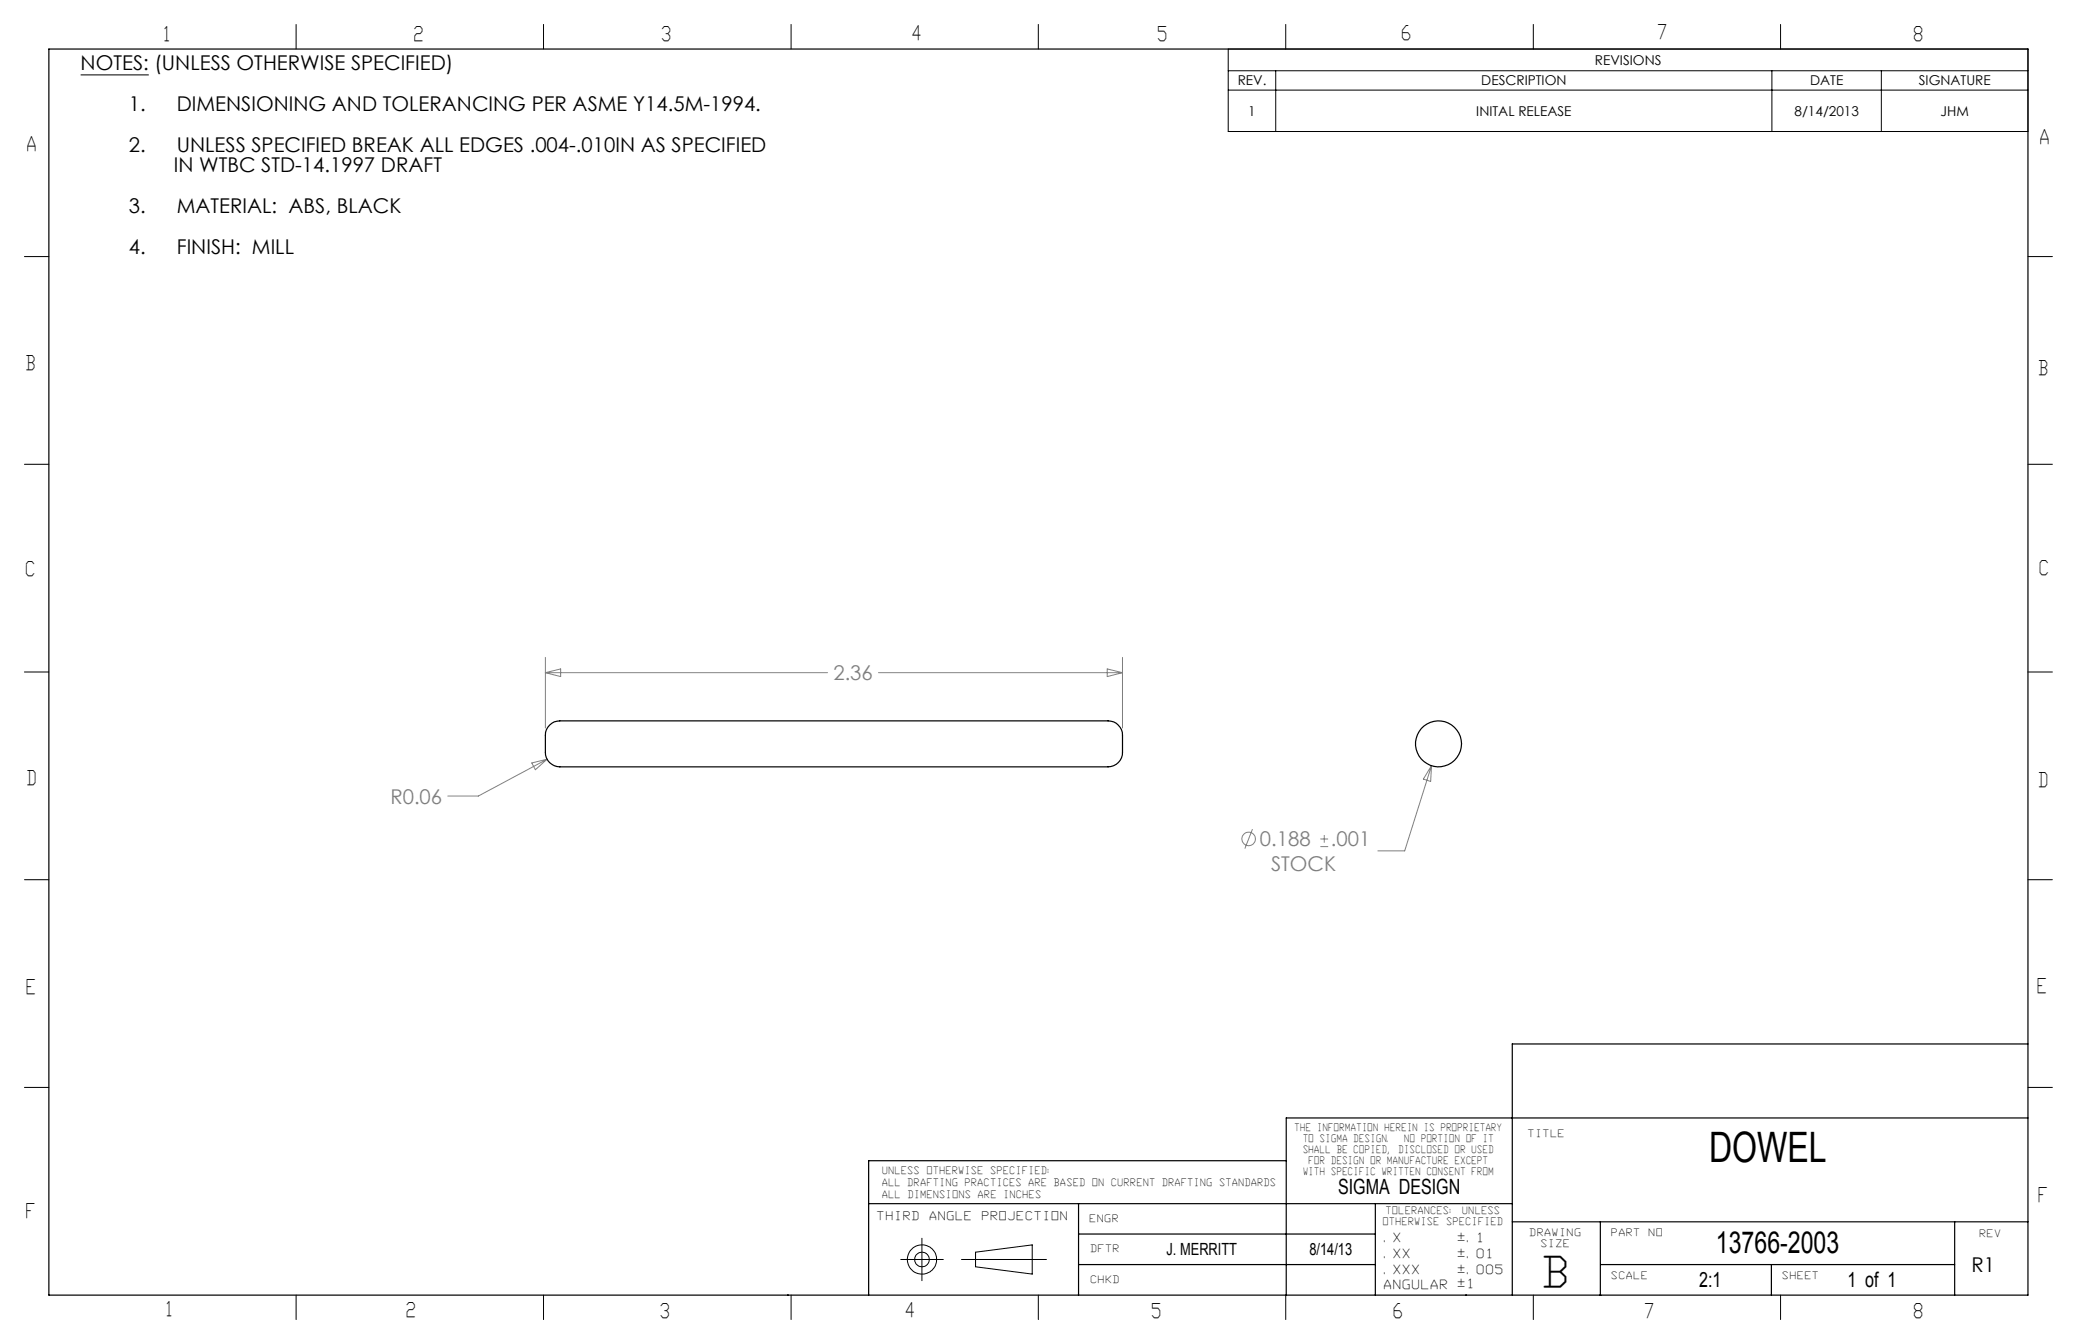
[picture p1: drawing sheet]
<svg xmlns="http://www.w3.org/2000/svg" width="432mm" height="279mm" viewBox="0 0 432 279" stroke-linecap="round" stroke-linejoin="round" font-family="sans-serif">
<g fill="none" stroke="#808080" stroke-width=".21">
<path d="M113.4 136.7v14.6M113.4 139.8h58.6M113.4 139.8l3.2-.7v1.6zM182.6 139.8h50.8M230.2 139.1l3.2 .7-3.2 .9zM233.4 136.7v14.6M110.6 158.6l3.1-.8-2.4 2.2zM113.7 157.8l-14.3 7.7h-6.3M297.6 159.2l-5.6 17.7h-5.5M297.6 159.2l-.2 3.3-1.5-.5zM260.4 172.4l-1.6 4M274.5 176h1.6"/>
<path d="M274.5 174.4h1.6M275.3 173.6v1.6"/>
<circle cx="259.6" cy="174.4" r="1.4"/>
</g>
<g fill="none" stroke="#000" stroke-width=".21">
<path d="M16.8 15.6h14.1M61.6 5.1v5.1M113 5.1v5.1M164.5 5.1v5.1M215.9 5.1v5.1M255.3 10.2h166.3v17.1h-166.3zM255.3 14.7h166.3M255.3 18.7h166.3M265.2 14.7v12.6M267.3 5.1v5.1M318.8 5.1v5.1M368.4 14.7v12.6"/>
<path d="M370.2 5.1v5.1M391.1 14.7v12.6M5.1 53.3h5.1M421.6 53.3h5.1M5.1 96.5h5.1M421.6 96.5h5.1M5.1 139.7h5.1M421.6 139.7h5.1M5.1 182.9h5.1M421.6 182.9h5.1M5.1 226.1h5.1M421.6 226.1h5.1"/>
<path d="M191.7 257.4v8.8M61.6 269.2v5.1M113 269.2v5.1M164.5 269.2v5.1M187.3 261.8h8.8M199.9 261.8h17.7M202.8 260.3l11.8-1.5v6.1l-11.8-1.6zM215.9 269.2v5.1M267.3 269.2v5.1M318.8 269.2v5.1M370.2 269.2v5.1"/>
<circle cx="191.7" cy="261.8" r="3.1"/>
<circle cx="191.7" cy="261.8" r="1.52"/>
</g>
<g fill="none" stroke="#000" stroke-width=".25">
<path d="M10.2 10.2h411.4v259h-411.4zM114.3 150.7a2.73 2.73 0 0 1 2.1-.8h114a3.2 3.2 0 0 1 3 3.8v1.4a5.5 5.5 0 0 1-.5 3 3.1 3.1 0 0 1-2.5 1.3h-114a3.2 3.2 0 0 1-3-3.9v-1.3a5.5 5.5 0 0 1 .5-3zM421.6 217h-107.2v52.2M421.6 232.4h-154.2v36.8M180.6 250.2h133.8M224.2 250.2v19M224.2 256.5h61.7M267.4 241.3h-86.8v27.9M285.9 250.2v19M314.4 254h107.2M332.7 254v15.2M406.4 254v15.2"/>
<path d="M224.2 262.9h61.7M332.7 262.9h73.7M368.3 262.9v6.3"/>
<circle cx="299.1" cy="154.6" r="4.8"/>
</g>
<g font-size="8.7">
<text x="355.3" y="241.6">DOWEL</text>
<text x="321.2" y="267.5">B</text>
</g>
<text font-size="6.3" x="356.7" y="260.6">13766-2003</text>
<g font-size="4.4">
<text x="278.2" y="248.2">SIGMA DESIGN</text>
<text x="353.3" y="267.6">2:1</text>
<text x="384.1" y="267.6">1 of 1</text>
</g>
<g font-size="4.2">
<text x="34" y="8.6">1</text>
<text x="86.3" y="8.4">2</text>
<text x="137.7" y="8.4">3</text>
<text x="189.8" y="8.3">4</text>
<text x="240.8" y="8.4">5</text>
<text x="291.5" y="8.3">6</text>
<text x="344.8" y="8.1">7</text>
<text x="398" y="8.6">8</text>
<text x="16.8" y="14.7">NOTES: (UNLESS OTHERWISE SPECIFIED)</text>
<text x="26.8" y="23.1">1.</text>
<text x="36.8" y="23.1">DIMENSIONING AND TOLERANCING PER ASME Y14.5M-1994.</text>
<text x="424.2" y="29.9">A</text>
<text x="5.8" y="31.4">A</text>
<text x="26.8" y="31.6">2.</text>
<text x="36.1" y="35.8">IN WTBC STD-14.1997 DRAFT</text>
<text x="36.8" y="31.6">UNLESS SPECIFIED BREAK ALL EDGES .004-.010IN AS SPECIFIED</text>
<text x="26.8" y="44.3">3.</text>
<text x="36.8" y="44.3">MATERIAL: ABS, BLACK</text>
<text x="26.8" y="52.8">4.</text>
<text x="36.8" y="52.8">FINISH: MILL</text>
<text x="5.6" y="76.9">B</text>
<text x="424" y="77.9">B</text>
<text x="5.5" y="119.8">C</text>
<text x="424.1" y="119.5">C</text>
<text x="5.8" y="163.2">D</text>
<text x="424" y="163.7">D</text>
<text x="5.6" y="206.7">E</text>
<text x="423.7" y="206.5">E</text>
<text x="423.9" y="249.8">F</text>
<text x="5.6" y="253.2">F</text>
<text x="409.9" y="264.3">R1</text>
<text x="34.4" y="273.6">1</text>
<text x="84.6" y="273.7">2</text>
<text x="137.4" y="273.9">3</text>
<text x="188.4" y="273.7">4</text>
<text x="239.6" y="273.9">5</text>
<text x="289.9" y="273.9">6</text>
<text x="342.1" y="273.9">7</text>
<text x="398" y="273.9">8</text>
</g>
<g font-size="4.2" fill="#808080">
<text x="173.3" y="141.4">2.36</text>
<text x="81.2" y="167.1">R0.06</text>
<text x="261.9" y="175.9">0.188</text>
<text x="276.7" y="175.9">.001</text>
<text x="264.3" y="181">STOCK</text>
</g>
<g font-size="3.5">
<text x="242.5" y="261">J. MERRITT</text>
<text x="272.2" y="261">8/14/13</text>
</g>
<g font-size="2.8">
<text x="257.3" y="17.8">REV.</text>
<text x="308" y="17.8">DESCRIPTION</text>
<text x="331.6" y="13.5">REVISIONS</text>
<text x="376.3" y="17.8">DATE</text>
<text x="398.9" y="17.8">SIGNATURE</text>
<text x="259.5" y="24.1">1</text>
<text x="306.9" y="24.1">INITAL RELEASE</text>
<text x="373.1" y="24.1">8/14/2013</text>
<text x="403.5" y="24.1">JHM</text>
</g>
<g font-size="2.6">
<text x="287.8" y="261.5">.XX</text>
<text x="287.8" y="258.3">.X</text>
<text x="303.2" y="261.5">±.01</text>
<text x="303.2" y="258.3">±.1</text>
<text x="287.8" y="268">ANGULAR ±1</text>
<text x="287.8" y="264.8">.XXX</text>
<text x="303.2" y="264.8">±.005</text>
</g>
<g font-size="2.4">
<text x="182.5" y="253.7">THIRD</text>
<text x="193.3" y="253.7">ANGLE</text>
<text x="204.2" y="253.7">PROJECTION</text>
</g>
<g font-size="2.1">
<text x="269.3" y="235.2">THE INFORMATION HEREIN IS PROPRIETARY</text>
<text x="271" y="237.5">TO SIGMA DESIGN.</text>
<text x="271" y="239.8">SHALL BE COPIED, DISCLOSED OR USED</text>
<text x="292.1" y="237.5">NO PORTION OF IT</text>
<text x="317.8" y="236.4">TITLE</text>
<text x="183.5" y="244.1">UNLESS OTHERWISE SPECIFIED:</text>
<text x="271" y="244.3">WITH SPECIFIC WRITTEN CONSENT FROM</text>
<text x="272.2" y="242.1">FOR DESIGN OR MANUFACTURE EXCEPT</text>
<text x="183.5" y="246.6">ALL DRAFTING PRACTICES ARE BASED ON CURRENT DRAFTING STANDARDS</text>
<text x="183.5" y="249">ALL DIMENSIONS ARE INCHES</text>
<text x="226.7" y="254.1">ENGR</text>
<text x="287.6" y="254.7">OTHERWISE SPECIFIED</text>
<text x="288.3" y="252.4">TOLERANCES: UNLESS</text>
<text x="318.1" y="257">DRAWING</text>
<text x="335.1" y="257">PART</text>
<text x="342.9" y="257">NO</text>
<text x="411.7" y="257.3">REV</text>
<text x="226.8" y="260.3">DFTR</text>
<text x="320.5" y="259.3">SIZE</text>
<text x="226.8" y="266.7">CHKD</text>
<text x="335.1" y="265.9">SCALE</text>
<text x="370.7" y="265.9">SHEET</text>
</g>
</svg>
